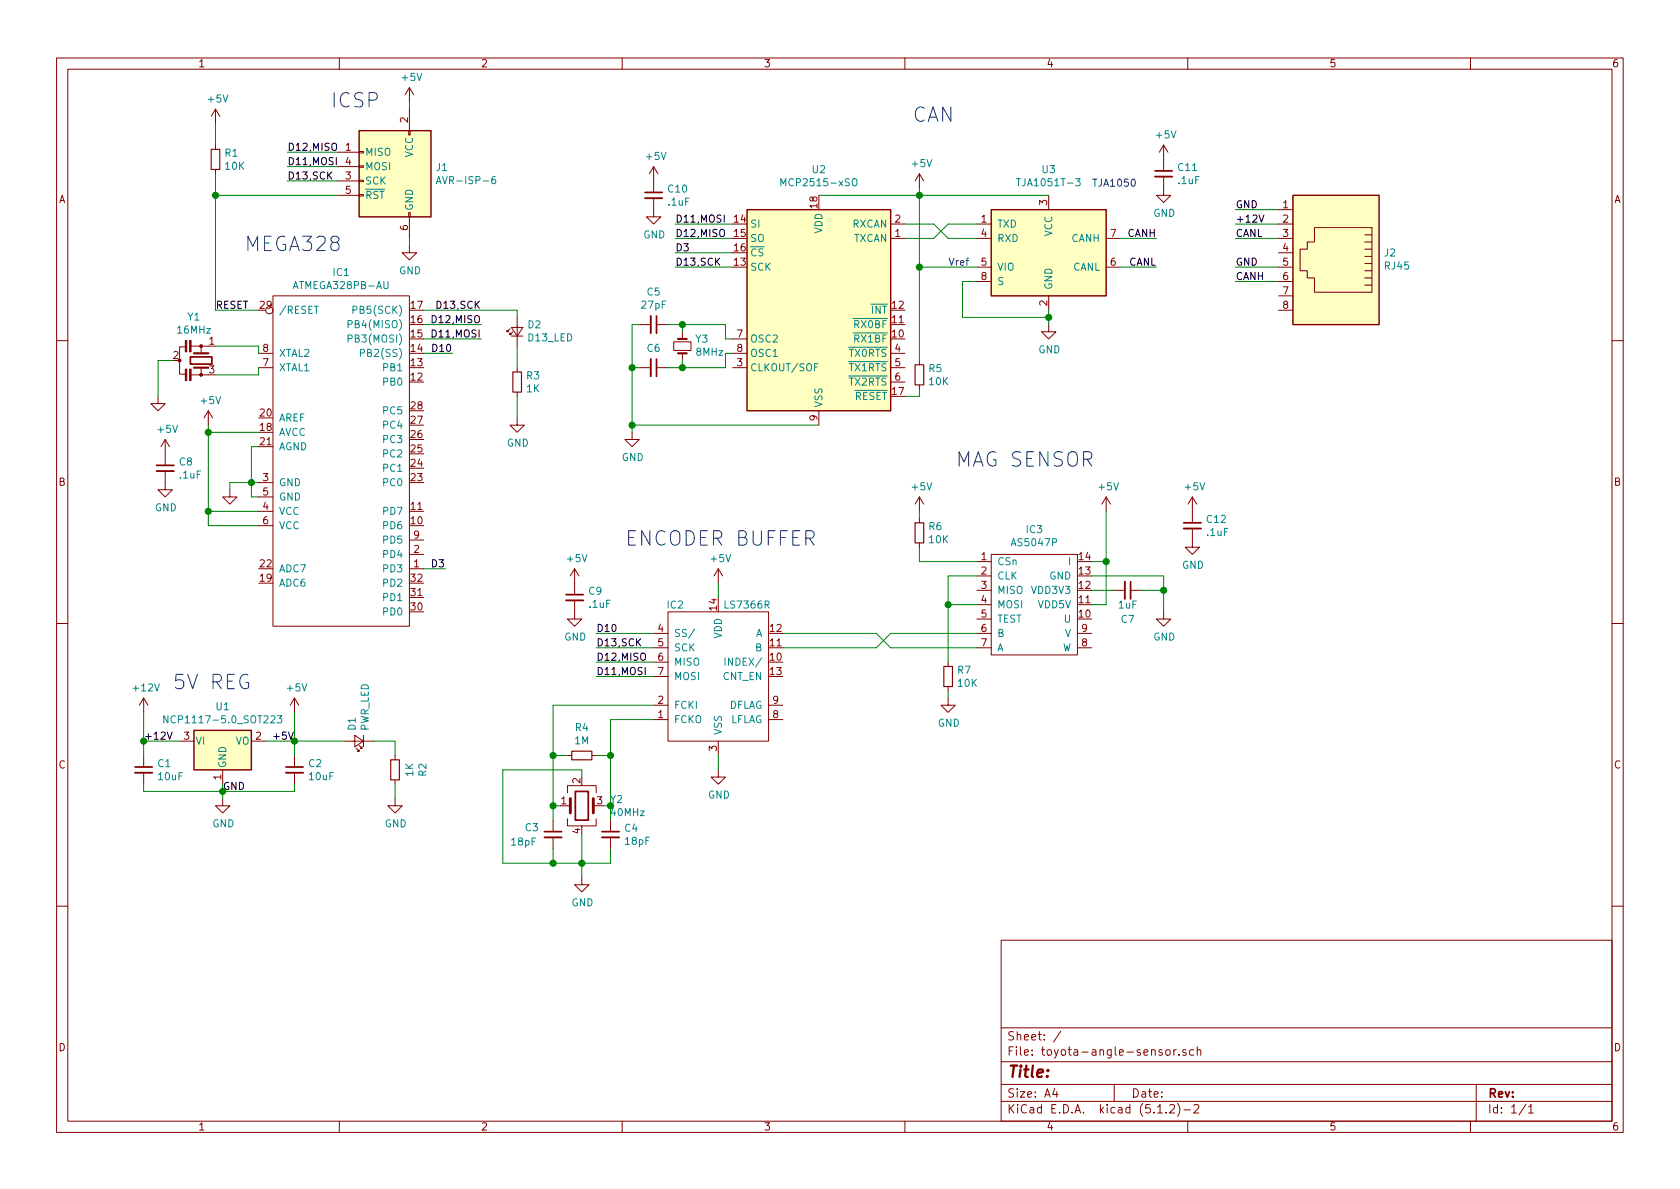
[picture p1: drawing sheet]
EESchema Schematic File Version 4
LIBS:toyota-angle-sensor-cache
EELAYER 29 0
EELAYER END
$Descr A4 11693 8268
encoding utf-8
Sheet 1 1
Title ""
Date ""
Rev ""
Comp ""
Comment1 ""
Comment2 ""
Comment3 ""
Comment4 ""
$EndDescr
$Comp
L power:GND #PWR02
U 1 1
P 1100 2750
F 0 "#PWR02" H 1100 2500 50  0001 C CNN
F 1 "GND" H 1105 2577 50  0001 C CNN
F 2 "" H 1100 2750 50  0001 C CNN
F 3 "" H 1100 2750 50  0001 C CNN
	1    1100 2750
	1    0    0    -1  
$EndComp
$Comp
L power:GND #PWR06
U 1 1
P 1600 3400
F 0 "#PWR06" H 1600 3150 50  0001 C CNN
F 1 "GND" H 1605 3227 50  0001 C CNN
F 2 "" H 1600 3400 50  0001 C CNN
F 3 "" H 1600 3400 50  0001 C CNN
	1    1600 3400
	1    0    0    -1  
$EndComp
Wire Wire Line
	1800 3350 1750 3350
Wire Wire Line
	1800 3450 1750 3450
Wire Wire Line
	1750 3450 1750 3350
Connection ~ 1750 3350
Wire Wire Line
	1800 3100 1750 3100
Wire Wire Line
	1600 3400 1600 3350
Wire Wire Line
	1600 3350 1750 3350
$Comp
L power:+5V #PWR03
U 1 1
P 1450 2950
F 0 "#PWR03" H 1450 2800 50  0001 C CNN
F 1 "+5V" H 1465 3123 50  0000 C CNN
F 2 "" H 1450 2950 50  0001 C CNN
F 3 "" H 1450 2950 50  0001 C CNN
	1    1450 2950
	1    0    0    -1  
$EndComp
Wire Wire Line
	1450 3650 1800 3650
Wire Wire Line
	1800 3550 1450 3550
Wire Wire Line
	1450 3550 1450 3650
$Comp
L Connector:AVR-ISP-6 J1
U 1 1
P 2750 1250
F 0 "J1" H 2470 1346 50  0000 R CNN
F 1 "AVR-ISP-6" H 2470 1255 50  0000 R CNN
F 2 "Connector_PinHeader_2.54mm:PinHeader_2x03_P2.54mm_Vertical" V 2500 1300 50  0001 C CNN
F 3 " ~" H 1475 700 50  0001 C CNN
	1    2750 1250
	-1   0    0    -1  
$EndComp
$Comp
L power:GND #PWR010
U 1 1
P 2850 1700
F 0 "#PWR010" H 2850 1450 50  0001 C CNN
F 1 "GND" H 2855 1527 50  0000 C CNN
F 2 "" H 2850 1700 50  0001 C CNN
F 3 "" H 2850 1700 50  0001 C CNN
	1    2850 1700
	1    0    0    -1  
$EndComp
$Comp
L power:+5V #PWR09
U 1 1
P 2850 700
F 0 "#PWR09" H 2850 550 50  0001 C CNN
F 1 "+5V" H 2865 873 50  0000 C CNN
F 2 "" H 2850 700 50  0001 C CNN
F 3 "" H 2850 700 50  0001 C CNN
	1    2850 700 
	1    0    0    -1  
$EndComp
Wire Wire Line
	2850 700  2850 750 
Wire Wire Line
	2850 1700 2850 1650
Wire Wire Line
	1800 2150 1500 2150
Wire Wire Line
	1500 2150 1500 1350
Wire Wire Line
	1500 1350 2350 1350
Text Label 1500 2150 0    50   ~ 0
RESET
$Comp
L Device:R_Small R1
U 1 1
P 1500 1100
F 0 "R1" H 1559 1146 50  0000 L CNN
F 1 "10K" H 1559 1055 50  0000 L CNN
F 2 "Resistor_SMD:R_0402_1005Metric" H 1500 1100 50  0001 C CNN
F 3 "~" H 1500 1100 50  0001 C CNN
	1    1500 1100
	1    0    0    -1  
$EndComp
$Comp
L power:+5V #PWR04
U 1 1
P 1500 850
F 0 "#PWR04" H 1500 700 50  0001 C CNN
F 1 "+5V" H 1515 1023 50  0000 C CNN
F 2 "" H 1500 850 50  0001 C CNN
F 3 "" H 1500 850 50  0001 C CNN
	1    1500 850 
	1    0    0    -1  
$EndComp
Wire Wire Line
	1500 1200 1500 1350
Connection ~ 1500 1350
Wire Wire Line
	1500 850  1500 1000
Wire Wire Line
	2950 2250 3350 2250
Wire Wire Line
	2950 2350 3350 2350
Text Label 3350 2250 2    50   ~ 0
D12,MISO
Text Label 3350 2350 2    50   ~ 0
D11,MOSI
Wire Wire Line
	2950 2450 3150 2450
Text Label 3150 2450 2    50   ~ 0
D10
Text Label 3350 2150 2    50   ~ 0
D13,SCK
Text Label 2000 1250 0    50   ~ 0
D13,SCK
Wire Wire Line
	2350 1250 2000 1250
Text Label 2000 1050 0    50   ~ 0
D12,MISO
Wire Wire Line
	2350 1050 2000 1050
Text Label 2000 1150 0    50   ~ 0
D11,MOSI
Wire Wire Line
	2350 1150 2000 1150
Text Notes 2300 750  0    100  ~ 0
ICSP
$Comp
L Regulator_Linear:NCP1117-5.0_SOT223 U1
U 1 1
P 1550 5150
F 0 "U1" H 1550 5392 50  0000 C CNN
F 1 "NCP1117-5.0_SOT223" H 1550 5301 50  0000 C CNN
F 2 "Package_TO_SOT_SMD:SOT-223-3_TabPin2" H 1550 5350 50  0001 C CNN
F 3 "http://www.onsemi.com/pub_link/Collateral/NCP1117-D.PDF" H 1650 4900 50  0001 C CNN
	1    1550 5150
	1    0    0    -1  
$EndComp
Text Notes 1200 4800 0    100  ~ 0
5V REG
$Comp
L power:+12V #PWR01
U 1 1
P 1000 4950
F 0 "#PWR01" H 1000 4800 50  0001 C CNN
F 1 "+12V" H 1015 5123 50  0000 C CNN
F 2 "" H 1000 4950 50  0001 C CNN
F 3 "" H 1000 4950 50  0001 C CNN
	1    1000 4950
	1    0    0    -1  
$EndComp
Wire Wire Line
	1000 4950 1000 5150
$Comp
L power:GND #PWR05
U 1 1
P 1550 5550
F 0 "#PWR05" H 1550 5300 50  0001 C CNN
F 1 "GND" H 1555 5377 50  0000 C CNN
F 2 "" H 1550 5550 50  0001 C CNN
F 3 "" H 1550 5550 50  0001 C CNN
	1    1550 5550
	1    0    0    -1  
$EndComp
Wire Wire Line
	1550 5450 1550 5500
$Comp
L power:+5V #PWR07
U 1 1
P 2050 4950
F 0 "#PWR07" H 2050 4800 50  0001 C CNN
F 1 "+5V" H 2065 5123 50  0000 C CNN
F 2 "" H 2050 4950 50  0001 C CNN
F 3 "" H 2050 4950 50  0001 C CNN
	1    2050 4950
	1    0    0    -1  
$EndComp
Wire Wire Line
	1850 5150 2050 5150
Wire Wire Line
	2050 5150 2050 4950
$Comp
L Device:C_Small C1
U 1 1
P 1000 5350
F 0 "C1" H 1092 5396 50  0000 L CNN
F 1 "10uF" H 1092 5305 50  0000 L CNN
F 2 "Capacitor_SMD:C_1210_3225Metric" H 1000 5350 50  0001 C CNN
F 3 "~" H 1000 5350 50  0001 C CNN
	1    1000 5350
	1    0    0    -1  
$EndComp
$Comp
L Device:C_Small C2
U 1 1
P 2050 5350
F 0 "C2" H 2142 5396 50  0000 L CNN
F 1 "10uF" H 2142 5305 50  0000 L CNN
F 2 "Capacitor_SMD:C_1210_3225Metric" H 2050 5350 50  0001 C CNN
F 3 "~" H 2050 5350 50  0001 C CNN
	1    2050 5350
	1    0    0    -1  
$EndComp
Wire Wire Line
	1000 5150 1250 5150
Wire Wire Line
	1000 5150 1000 5250
Connection ~ 1000 5150
Wire Wire Line
	1000 5450 1000 5500
Wire Wire Line
	1000 5500 1550 5500
Connection ~ 1550 5500
Wire Wire Line
	1550 5500 1550 5550
Wire Wire Line
	1550 5500 2050 5500
Wire Wire Line
	2050 5500 2050 5450
Wire Wire Line
	2050 5250 2050 5150
Connection ~ 2050 5150
Text Notes 6350 850  0    100  ~ 0
CAN
$Comp
L Interface_CAN_LIN:TJA1051T-3 U3
U 1 1
P 7300 1750
F 0 "U3" H 7300 2331 50  0000 C CNN
F 1 "TJA1051T-3" H 7300 2240 50  0000 C CNN
F 2 "Package_SO:SOIC-8_3.9x4.9mm_P1.27mm" H 7300 1250 50  0001 C CIN
F 3 "http://www.nxp.com/documents/data_sheet/TJA1051.pdf" H 7300 1750 50  0001 C CNN
	1    7300 1750
	1    0    0    -1  
$EndComp
Text Notes 7600 1300 0    50   ~ 0
TJA1050
Text Notes 6600 1850 0    50   ~ 0
Vref
Wire Wire Line
	6300 1550 6500 1550
Wire Wire Line
	6500 1550 6600 1650
Wire Wire Line
	6600 1650 6800 1650
Wire Wire Line
	6800 1550 6600 1550
Wire Wire Line
	6600 1550 6500 1650
$Comp
L power:GND #PWR018
U 1 1
P 7300 2250
F 0 "#PWR018" H 7300 2000 50  0001 C CNN
F 1 "GND" H 7305 2077 50  0000 C CNN
F 2 "" H 7300 2250 50  0001 C CNN
F 3 "" H 7300 2250 50  0001 C CNN
	1    7300 2250
	1    0    0    -1  
$EndComp
Wire Wire Line
	7300 2150 7300 2200
Wire Wire Line
	6800 1950 6700 1950
Wire Wire Line
	6700 1950 6700 2200
Wire Wire Line
	6700 2200 7300 2200
Wire Wire Line
	7300 2200 7300 2250
Connection ~ 7300 2200
$Comp
L Device:Crystal_Small Y3
U 1 1
P 4750 2400
F 0 "Y3" V 4796 2312 50  0000 R CNN
F 1 "8MHz" V 4705 2312 50  0000 R CNN
F 2 "Crystal:Crystal_SMD_Abracon_ABM3-2Pin_5.0x3.2mm_HandSoldering" H 4750 2400 50  0001 C CNN
F 3 "~" H 4750 2400 50  0001 C CNN
	1    4750 2400
	0    -1   -1   0   
$EndComp
$Comp
L Device:C_Small C5
U 1 1
P 4550 2250
F 0 "C5" V 4321 2250 50  0000 C CNN
F 1 "27pF" V 4412 2250 50  0000 C CNN
F 2 "Capacitor_SMD:C_0402_1005Metric" H 4550 2250 50  0001 C CNN
F 3 "~" H 4550 2250 50  0001 C CNN
	1    4550 2250
	0    1    1    0   
$EndComp
$Comp
L Device:C_Small C6
U 1 1
P 4550 2550
F 0 "C6" V 4413 2550 50  0000 C CNN
F 1 "27pF" V 4412 2550 50  0001 C CNN
F 2 "Capacitor_SMD:C_0402_1005Metric" H 4550 2550 50  0001 C CNN
F 3 "~" H 4550 2550 50  0001 C CNN
	1    4550 2550
	0    1    1    0   
$EndComp
Wire Wire Line
	4650 2250 4750 2250
Wire Wire Line
	4750 2500 4750 2550
Wire Wire Line
	4750 2550 4650 2550
Wire Wire Line
	4750 2300 4750 2250
Wire Wire Line
	4450 2550 4400 2550
Wire Wire Line
	4400 2550 4400 2250
Wire Wire Line
	4400 2250 4450 2250
Wire Wire Line
	5100 2450 5050 2450
Wire Wire Line
	5050 2450 5050 2550
Wire Wire Line
	5050 2550 4750 2550
Connection ~ 4750 2550
Wire Wire Line
	5100 2350 5050 2350
Wire Wire Line
	5050 2350 5050 2250
Wire Wire Line
	5050 2250 4750 2250
Connection ~ 4750 2250
$Comp
L power:GND #PWR013
U 1 1
P 4400 3000
F 0 "#PWR013" H 4400 2750 50  0001 C CNN
F 1 "GND" H 4405 2827 50  0000 C CNN
F 2 "" H 4400 3000 50  0001 C CNN
F 3 "" H 4400 3000 50  0001 C CNN
	1    4400 3000
	1    0    0    -1  
$EndComp
Connection ~ 4400 2550
$Comp
L Device:R_Small R5
U 1 1
P 6400 2600
F 0 "R5" H 6459 2646 50  0000 L CNN
F 1 "10K" H 6459 2555 50  0000 L CNN
F 2 "Resistor_SMD:R_0402_1005Metric" H 6400 2600 50  0001 C CNN
F 3 "~" H 6400 2600 50  0001 C CNN
	1    6400 2600
	1    0    0    -1  
$EndComp
Wire Wire Line
	5700 1350 6400 1350
$Comp
L power:+5V #PWR015
U 1 1
P 6400 1300
F 0 "#PWR015" H 6400 1150 50  0001 C CNN
F 1 "+5V" H 6415 1473 50  0000 C CNN
F 2 "" H 6400 1300 50  0001 C CNN
F 3 "" H 6400 1300 50  0001 C CNN
	1    6400 1300
	1    0    0    -1  
$EndComp
Wire Wire Line
	6400 2750 6400 2700
Connection ~ 6400 1350
Wire Wire Line
	6400 1350 7300 1350
Wire Wire Line
	6400 1300 6400 1350
Wire Wire Line
	5100 1550 4700 1550
Wire Wire Line
	5100 1650 4700 1650
Text Label 4700 1550 0    50   ~ 0
D11,MOSI
Text Label 4700 1650 0    50   ~ 0
D12,MISO
Wire Wire Line
	5100 1750 4700 1750
Wire Wire Line
	5100 1850 4700 1850
Wire Wire Line
	2950 3950 3100 3950
Text Label 3100 3950 2    50   ~ 0
D3
Text Label 4700 1750 0    50   ~ 0
D3
Text Label 4700 1850 0    50   ~ 0
D13,SCK
Wire Wire Line
	6800 1850 6400 1850
Connection ~ 6400 1850
Wire Wire Line
	6400 1850 6400 1350
Wire Wire Line
	7800 1650 8050 1650
Wire Wire Line
	7800 1850 8050 1850
Text Label 8050 1850 2    50   ~ 0
CANL
Text Label 8050 1650 2    50   ~ 0
CANH
$Comp
L Angle_Sensor:AS5047P IC3
U 1 1
P 7200 3800
F 0 "IC3" H 7200 3925 50  0000 C CNN
F 1 "AS5047P" H 7200 3834 50  0000 C CNN
F 2 "Package_SO:TSSOP-14_4.4x5mm_P0.65mm" H 7200 3800 50  0001 C CNN
F 3 "" H 7200 3800 50  0001 C CNN
	1    7200 3800
	1    0    0    -1  
$EndComp
$Comp
L Device:C_Small C7
U 1 1
P 7850 4100
F 0 "C7" V 8050 4100 50  0000 C CNN
F 1 "1uF" V 7950 4100 50  0000 C CNN
F 2 "Capacitor_SMD:C_0402_1005Metric" H 7850 4100 50  0001 C CNN
F 3 "~" H 7850 4100 50  0001 C CNN
	1    7850 4100
	0    1    1    0   
$EndComp
Wire Wire Line
	7600 4100 7750 4100
$Comp
L power:GND #PWR020
U 1 1
P 8100 4250
F 0 "#PWR020" H 8100 4000 50  0001 C CNN
F 1 "GND" H 8105 4077 50  0000 C CNN
F 2 "" H 8100 4250 50  0001 C CNN
F 3 "" H 8100 4250 50  0001 C CNN
	1    8100 4250
	1    0    0    -1  
$EndComp
Wire Wire Line
	7600 4000 8100 4000
Wire Wire Line
	8100 4000 8100 4100
Wire Wire Line
	7950 4100 8100 4100
$Comp
L Device:LED_Small D2
U 1 1
P 3600 2300
F 0 "D2" V 3646 2232 50  0000 R CNN
F 1 "D13_LED" V 3555 2232 50  0000 R CNN
F 2 "LED_SMD:LED_0805_2012Metric" V 3600 2300 50  0001 C CNN
F 3 "~" V 3600 2300 50  0001 C CNN
	1    3600 2300
	0    -1   -1   0   
$EndComp
$Comp
L Device:R_Small R3
U 1 1
P 3600 2650
F 0 "R3" H 3659 2696 50  0000 L CNN
F 1 "1K" H 3659 2605 50  0000 L CNN
F 2 "Resistor_SMD:R_0402_1005Metric" H 3600 2650 50  0001 C CNN
F 3 "~" H 3600 2650 50  0001 C CNN
	1    3600 2650
	1    0    0    -1  
$EndComp
Wire Wire Line
	3600 2150 3600 2200
Wire Wire Line
	2950 2150 3600 2150
Wire Wire Line
	3600 2400 3600 2550
$Comp
L power:GND #PWR011
U 1 1
P 3600 2900
F 0 "#PWR011" H 3600 2650 50  0001 C CNN
F 1 "GND" H 3605 2727 50  0000 C CNN
F 2 "" H 3600 2900 50  0001 C CNN
F 3 "" H 3600 2900 50  0001 C CNN
	1    3600 2900
	1    0    0    -1  
$EndComp
Wire Wire Line
	3600 2750 3600 2900
Wire Wire Line
	2050 5150 2400 5150
Wire Wire Line
	2600 5150 2750 5150
Wire Wire Line
	2750 5150 2750 5250
$Comp
L power:GND #PWR08
U 1 1
P 2750 5550
F 0 "#PWR08" H 2750 5300 50  0001 C CNN
F 1 "GND" H 2755 5377 50  0000 C CNN
F 2 "" H 2750 5550 50  0001 C CNN
F 3 "" H 2750 5550 50  0001 C CNN
	1    2750 5550
	1    0    0    -1  
$EndComp
Wire Wire Line
	2750 5450 2750 5550
Text Label 2050 5150 2    50   ~ 0
+5V
Text Label 1000 5150 0    50   ~ 0
+12V
Text Label 1550 5500 0    50   ~ 0
GND
Connection ~ 4400 2950
Wire Wire Line
	4400 2950 4400 2550
Wire Wire Line
	4400 3000 4400 2950
Wire Wire Line
	6300 2750 6400 2750
Wire Wire Line
	6500 1650 6300 1650
Text Notes 4350 3800 0    100  ~ 0
ENCODER BUFFER
$Comp
L Angle_Sensor:LS7366R IC2
U 1 1
P 5000 4250
F 0 "IC2" H 4700 4300 50  0000 C CNN
F 1 "LS7366R" H 5200 4300 50  0000 C CNN
F 2 "Package_SO:SOIC-14_3.9x8.7mm_P1.27mm" H 4700 4300 50  0001 C CNN
F 3 "" H 4700 4300 50  0001 C CNN
	1    5000 4250
	1    0    0    -1  
$EndComp
Wire Wire Line
	5700 2950 4400 2950
$Comp
L Interface_CAN_LIN:MCP2515-xSO U2
U 1 1
P 5700 2150
F 0 "U2" H 5700 3131 50  0000 C CNN
F 1 "MCP2515-xSO" H 5700 3040 50  0000 C CNN
F 2 "Package_SO:SOIC-18W_7.5x11.6mm_P1.27mm" H 5700 1250 50  0001 C CIN
F 3 "http://ww1.microchip.com/downloads/en/DeviceDoc/21801e.pdf" H 5800 1350 50  0001 C CNN
	1    5700 2150
	1    0    0    -1  
$EndComp
Wire Wire Line
	6800 4400 6200 4400
Wire Wire Line
	6200 4400 6100 4500
Wire Wire Line
	6100 4500 5450 4500
Wire Wire Line
	6100 4400 6200 4500
Wire Wire Line
	6200 4500 6800 4500
Wire Wire Line
	5450 4400 6100 4400
Wire Wire Line
	4550 4400 4150 4400
Wire Wire Line
	4550 4500 4150 4500
Wire Wire Line
	4550 4600 4150 4600
Wire Wire Line
	4550 4700 4150 4700
Text Label 4150 4400 0    50   ~ 0
D10
Text Label 4150 4500 0    50   ~ 0
D13,SCK
Text Label 4150 4600 0    50   ~ 0
D12,MISO
Text Label 4150 4700 0    50   ~ 0
D11,MOSI
$Comp
L power:+5V #PWR014
U 1 1
P 5000 4050
F 0 "#PWR014" H 5000 3900 50  0001 C CNN
F 1 "+5V" H 5015 4223 50  0000 C CNN
F 2 "" H 5000 4050 50  0001 C CNN
F 3 "" H 5000 4050 50  0001 C CNN
	1    5000 4050
	1    0    0    -1  
$EndComp
$Comp
L Device:C_Small C4
U 1 1
P 4250 5800
F 0 "C4" H 4342 5846 50  0000 L CNN
F 1 "18pF" H 4342 5755 50  0000 L CNN
F 2 "Capacitor_SMD:C_0402_1005Metric" H 4250 5800 50  0001 C CNN
F 3 "~" H 4250 5800 50  0001 C CNN
	1    4250 5800
	1    0    0    -1  
$EndComp
$Comp
L Device:R_Small R4
U 1 1
P 4050 5250
F 0 "R4" V 3854 5250 50  0000 C CNN
F 1 "1M" V 3945 5250 50  0000 C CNN
F 2 "Resistor_SMD:R_0402_1005Metric" H 4050 5250 50  0001 C CNN
F 3 "~" H 4050 5250 50  0001 C CNN
	1    4050 5250
	0    1    1    0   
$EndComp
$Comp
L power:GND #PWR012
U 1 1
P 4050 6100
F 0 "#PWR012" H 4050 5850 50  0001 C CNN
F 1 "GND" H 4055 5927 50  0000 C CNN
F 2 "" H 4050 6100 50  0001 C CNN
F 3 "" H 4050 6100 50  0001 C CNN
	1    4050 6100
	1    0    0    -1  
$EndComp
$Comp
L Device:C_Small C3
U 1 1
P 3850 5800
F 0 "C3" H 3650 5850 50  0000 L CNN
F 1 "18pF" H 3550 5750 50  0000 L CNN
F 2 "Capacitor_SMD:C_0402_1005Metric" H 3850 5800 50  0001 C CNN
F 3 "~" H 3850 5800 50  0001 C CNN
	1    3850 5800
	1    0    0    -1  
$EndComp
Wire Wire Line
	4550 4900 3850 4900
Wire Wire Line
	3850 4900 3850 5250
Wire Wire Line
	4550 5000 4250 5000
Wire Wire Line
	4250 5000 4250 5250
Wire Wire Line
	4150 5250 4250 5250
Connection ~ 4250 5250
Wire Wire Line
	3950 5250 3850 5250
Connection ~ 3850 5250
Wire Wire Line
	3850 5900 3850 6000
Wire Wire Line
	4050 6000 4050 6100
Wire Wire Line
	4250 5900 4250 6000
Wire Wire Line
	3850 6000 4050 6000
Connection ~ 4050 6000
Wire Wire Line
	4050 6000 4250 6000
$Comp
L Device:R_Small R7
U 1 1
P 6600 4700
F 0 "R7" H 6659 4746 50  0000 L CNN
F 1 "10K" H 6659 4655 50  0000 L CNN
F 2 "Resistor_SMD:R_0402_1005Metric" H 6600 4700 50  0001 C CNN
F 3 "~" H 6600 4700 50  0001 C CNN
	1    6600 4700
	1    0    0    -1  
$EndComp
Wire Wire Line
	6800 4200 6600 4200
Wire Wire Line
	6800 4000 6600 4000
Wire Wire Line
	6600 4000 6600 4200
Wire Wire Line
	7600 4200 7700 4200
Wire Wire Line
	6600 4200 6600 4600
Connection ~ 6600 4200
Wire Wire Line
	6600 4800 6600 4850
Text Notes 1700 1750 0    100  ~ 0
MEGA328
Text Label 8600 1650 0    50   ~ 0
CANL
Text Label 8600 1850 0    50   ~ 0
GND
Text Label 8600 1450 0    50   ~ 0
GND
Text Label 8600 1550 0    50   ~ 0
+12V
Text Label 8600 1950 0    50   ~ 0
CANH
Wire Wire Line
	8900 1950 8600 1950
Wire Wire Line
	8900 1850 8600 1850
Wire Wire Line
	8900 1650 8600 1650
Wire Wire Line
	8900 1550 8600 1550
Wire Wire Line
	8900 1450 8600 1450
$Comp
L Connector:RJ45 J2
U 1 1
P 9300 1750
F 0 "J2" H 8970 1754 50  0000 R CNN
F 1 "RJ45" H 8970 1845 50  0000 R CNN
F 2 "Connector_RJ:RJ45_Amphenol_54602-x08_Horizontal" V 9300 1775 50  0001 C CNN
F 3 "~" V 9300 1775 50  0001 C CNN
	1    9300 1750
	-1   0    0    1   
$EndComp
Text Notes 6650 3250 0    100  ~ 0
MAG SENSOR
$Comp
L power:+5V #PWR019
U 1 1
P 7700 3550
F 0 "#PWR019" H 7700 3400 50  0001 C CNN
F 1 "+5V" H 7715 3723 50  0000 C CNN
F 2 "" H 7700 3550 50  0001 C CNN
F 3 "" H 7700 3550 50  0001 C CNN
	1    7700 3550
	1    0    0    -1  
$EndComp
Wire Wire Line
	7700 3550 7700 3900
Wire Wire Line
	7700 3900 7600 3900
Wire Wire Line
	7700 3900 7700 4200
Connection ~ 7700 3900
$Comp
L power:GND #PWR017
U 1 1
P 6600 4850
F 0 "#PWR017" H 6600 4600 50  0001 C CNN
F 1 "GND" H 6605 4677 50  0000 C CNN
F 2 "" H 6600 4850 50  0001 C CNN
F 3 "" H 6600 4850 50  0001 C CNN
	1    6600 4850
	1    0    0    -1  
$EndComp
Wire Wire Line
	8100 4100 8100 4250
Connection ~ 8100 4100
$Comp
L Device:Resonator_Small Y1
U 1 1
P 1400 2500
F 0 "Y1" V 1095 2450 50  0000 C CNN
F 1 "16MHz" V 1186 2450 50  0000 C CNN
F 2 "Crystal:Resonator_SMD_muRata_CSTxExxV-3Pin_3.0x1.1mm_HandSoldering" H 1375 2500 50  0001 C CNN
F 3 "~" H 1375 2500 50  0001 C CNN
	1    1400 2500
	0    1    1    0   
$EndComp
$Comp
L Angle_Sensor:ATMEGA328PB-AU IC1
U 1 1
P 2400 1950
F 0 "IC1" H 2375 2015 50  0000 C CNN
F 1 "ATMEGA328PB-AU" H 2375 1924 50  0000 C CNN
F 2 "Package_QFP:TQFP-32_7x7mm_P0.8mm" H 2400 -500 50  0001 C CNN
F 3 "" H 2400 -500 50  0001 C CNN
	1    2400 1950
	1    0    0    -1  
$EndComp
Wire Wire Line
	1800 2450 1800 2400
Wire Wire Line
	1800 2400 1500 2400
Wire Wire Line
	1800 2550 1800 2600
Wire Wire Line
	1800 2600 1500 2600
Wire Wire Line
	1200 2500 1100 2500
Wire Wire Line
	1100 2500 1100 2750
Wire Wire Line
	1750 3100 1750 3350
Wire Wire Line
	1450 3550 1450 3000
Connection ~ 1450 3550
Wire Wire Line
	1800 3000 1450 3000
Connection ~ 1450 3000
Wire Wire Line
	1450 3000 1450 2950
Wire Wire Line
	5000 4050 5000 4150
$Comp
L power:+5V #PWR0101
U 1 1
P 8300 3550
F 0 "#PWR0101" H 8300 3400 50  0001 C CNN
F 1 "+5V" H 8315 3723 50  0000 C CNN
F 2 "" H 8300 3550 50  0001 C CNN
F 3 "" H 8300 3550 50  0001 C CNN
	1    8300 3550
	1    0    0    -1  
$EndComp
$Comp
L power:GND #PWR0102
U 1 1
P 8300 3750
F 0 "#PWR0102" H 8300 3500 50  0001 C CNN
F 1 "GND" H 8305 3577 50  0000 C CNN
F 2 "" H 8300 3750 50  0001 C CNN
F 3 "" H 8300 3750 50  0001 C CNN
	1    8300 3750
	1    0    0    -1  
$EndComp
$Comp
L Device:C_Small C12
U 1 1
P 8300 3650
F 0 "C12" H 8392 3696 50  0000 L CNN
F 1 ".1uF" H 8392 3605 50  0000 L CNN
F 2 "Capacitor_SMD:C_0402_1005Metric" H 8300 3650 50  0001 C CNN
F 3 "~" H 8300 3650 50  0001 C CNN
	1    8300 3650
	1    0    0    -1  
$EndComp
$Comp
L power:+5V #PWR0103
U 1 1
P 4000 4050
F 0 "#PWR0103" H 4000 3900 50  0001 C CNN
F 1 "+5V" H 4015 4223 50  0000 C CNN
F 2 "" H 4000 4050 50  0001 C CNN
F 3 "" H 4000 4050 50  0001 C CNN
	1    4000 4050
	1    0    0    -1  
$EndComp
$Comp
L power:GND #PWR0104
U 1 1
P 4000 4250
F 0 "#PWR0104" H 4000 4000 50  0001 C CNN
F 1 "GND" H 4005 4077 50  0000 C CNN
F 2 "" H 4000 4250 50  0001 C CNN
F 3 "" H 4000 4250 50  0001 C CNN
	1    4000 4250
	1    0    0    -1  
$EndComp
$Comp
L Device:C_Small C9
U 1 1
P 4000 4150
F 0 "C9" H 4092 4196 50  0000 L CNN
F 1 ".1uF" H 4092 4105 50  0000 L CNN
F 2 "Capacitor_SMD:C_0402_1005Metric" H 4000 4150 50  0001 C CNN
F 3 "~" H 4000 4150 50  0001 C CNN
	1    4000 4150
	1    0    0    -1  
$EndComp
$Comp
L power:+5V #PWR0105
U 1 1
P 1150 3150
F 0 "#PWR0105" H 1150 3000 50  0001 C CNN
F 1 "+5V" H 1165 3323 50  0000 C CNN
F 2 "" H 1150 3150 50  0001 C CNN
F 3 "" H 1150 3150 50  0001 C CNN
	1    1150 3150
	1    0    0    -1  
$EndComp
$Comp
L power:GND #PWR0106
U 1 1
P 1150 3350
F 0 "#PWR0106" H 1150 3100 50  0001 C CNN
F 1 "GND" H 1155 3177 50  0000 C CNN
F 2 "" H 1150 3350 50  0001 C CNN
F 3 "" H 1150 3350 50  0001 C CNN
	1    1150 3350
	1    0    0    -1  
$EndComp
$Comp
L Device:C_Small C8
U 1 1
P 1150 3250
F 0 "C8" H 1242 3296 50  0000 L CNN
F 1 ".1uF" H 1242 3205 50  0000 L CNN
F 2 "Capacitor_SMD:C_0402_1005Metric" H 1150 3250 50  0001 C CNN
F 3 "~" H 1150 3250 50  0001 C CNN
	1    1150 3250
	1    0    0    -1  
$EndComp
$Comp
L power:+5V #PWR0107
U 1 1
P 4550 1250
F 0 "#PWR0107" H 4550 1100 50  0001 C CNN
F 1 "+5V" H 4565 1423 50  0000 C CNN
F 2 "" H 4550 1250 50  0001 C CNN
F 3 "" H 4550 1250 50  0001 C CNN
	1    4550 1250
	1    0    0    -1  
$EndComp
$Comp
L power:GND #PWR0108
U 1 1
P 4550 1450
F 0 "#PWR0108" H 4550 1200 50  0001 C CNN
F 1 "GND" H 4555 1277 50  0000 C CNN
F 2 "" H 4550 1450 50  0001 C CNN
F 3 "" H 4550 1450 50  0001 C CNN
	1    4550 1450
	1    0    0    -1  
$EndComp
$Comp
L Device:C_Small C10
U 1 1
P 4550 1350
F 0 "C10" H 4642 1396 50  0000 L CNN
F 1 ".1uF" H 4642 1305 50  0000 L CNN
F 2 "Capacitor_SMD:C_0402_1005Metric" H 4550 1350 50  0001 C CNN
F 3 "~" H 4550 1350 50  0001 C CNN
	1    4550 1350
	1    0    0    -1  
$EndComp
$Comp
L power:+5V #PWR0109
U 1 1
P 8100 1100
F 0 "#PWR0109" H 8100 950 50  0001 C CNN
F 1 "+5V" H 8115 1273 50  0000 C CNN
F 2 "" H 8100 1100 50  0001 C CNN
F 3 "" H 8100 1100 50  0001 C CNN
	1    8100 1100
	1    0    0    -1  
$EndComp
$Comp
L power:GND #PWR0110
U 1 1
P 8100 1300
F 0 "#PWR0110" H 8100 1050 50  0001 C CNN
F 1 "GND" H 8105 1127 50  0000 C CNN
F 2 "" H 8100 1300 50  0001 C CNN
F 3 "" H 8100 1300 50  0001 C CNN
	1    8100 1300
	1    0    0    -1  
$EndComp
$Comp
L Device:C_Small C11
U 1 1
P 8100 1200
F 0 "C11" H 8192 1246 50  0000 L CNN
F 1 ".1uF" H 8192 1155 50  0000 L CNN
F 2 "Capacitor_SMD:C_0402_1005Metric" H 8100 1200 50  0001 C CNN
F 3 "~" H 8100 1200 50  0001 C CNN
	1    8100 1200
	1    0    0    -1  
$EndComp
Wire Wire Line
	4250 5250 4250 5600
Wire Wire Line
	3850 5250 3850 5600
$Comp
L Device:Crystal_GND24 Y2
U 1 1
P 4050 5600
F 0 "Y2" H 4244 5646 50  0000 L CNN
F 1 "40MHz" H 4244 5555 50  0000 L CNN
F 2 "Crystal:Crystal_SMD_Abracon_ABM8G-4Pin_3.2x2.5mm" H 4050 5600 50  0001 C CNN
F 3 "~" H 4050 5600 50  0001 C CNN
	1    4050 5600
	1    0    0    -1  
$EndComp
Wire Wire Line
	4250 5600 4200 5600
Connection ~ 4250 5600
Wire Wire Line
	4250 5600 4250 5700
Wire Wire Line
	3900 5600 3850 5600
Connection ~ 3850 5600
Wire Wire Line
	3850 5600 3850 5700
Wire Wire Line
	4050 5800 4050 6000
$Comp
L power:GND #PWR0111
U 1 1
P 5000 5350
F 0 "#PWR0111" H 5000 5100 50  0001 C CNN
F 1 "GND" H 5005 5177 50  0000 C CNN
F 2 "" H 5000 5350 50  0001 C CNN
F 3 "" H 5000 5350 50  0001 C CNN
	1    5000 5350
	1    0    0    -1  
$EndComp
Wire Wire Line
	5000 5350 5000 5250
Wire Wire Line
	6400 1850 6400 2500
$Comp
L Device:R_Small R2
U 1 1
P 2750 5350
F 0 "R2" V 2554 5350 50  0000 C CNN
F 1 "1K" V 2645 5350 50  0000 C CNN
F 2 "Resistor_SMD:R_0402_1005Metric" H 2750 5350 50  0001 C CNN
F 3 "~" H 2750 5350 50  0001 C CNN
	1    2750 5350
	-1   0    0    1   
$EndComp
$Comp
L Device:LED_Small D1
U 1 1
P 2500 5150
F 0 "D1" V 2546 5082 50  0000 R CNN
F 1 "PWR_LED" V 2455 5082 50  0000 R CNN
F 2 "LED_SMD:LED_0805_2012Metric" V 2500 5150 50  0001 C CNN
F 3 "~" V 2500 5150 50  0001 C CNN
	1    2500 5150
	-1   0    0    1   
$EndComp
$Comp
L power:+5V #PWR0112
U 1 1
P 6400 3550
F 0 "#PWR0112" H 6400 3400 50  0001 C CNN
F 1 "+5V" H 6415 3723 50  0000 C CNN
F 2 "" H 6400 3550 50  0001 C CNN
F 3 "" H 6400 3550 50  0001 C CNN
	1    6400 3550
	1    0    0    -1  
$EndComp
Wire Wire Line
	6400 3550 6400 3600
Wire Wire Line
	6400 3800 6400 3900
Wire Wire Line
	6800 3900 6400 3900
$Comp
L Device:R_Small R6
U 1 1
P 6400 3700
F 0 "R6" H 6459 3746 50  0000 L CNN
F 1 "10K" H 6459 3655 50  0000 L CNN
F 2 "Resistor_SMD:R_0402_1005Metric" H 6400 3700 50  0001 C CNN
F 3 "~" H 6400 3700 50  0001 C CNN
	1    6400 3700
	1    0    0    -1  
$EndComp
Wire Wire Line
	4050 5400 4050 5350
Wire Wire Line
	4050 5350 3500 5350
Wire Wire Line
	3500 5350 3500 6000
Wire Wire Line
	3500 6000 3850 6000
Connection ~ 3850 6000
$EndSCHEMATC
